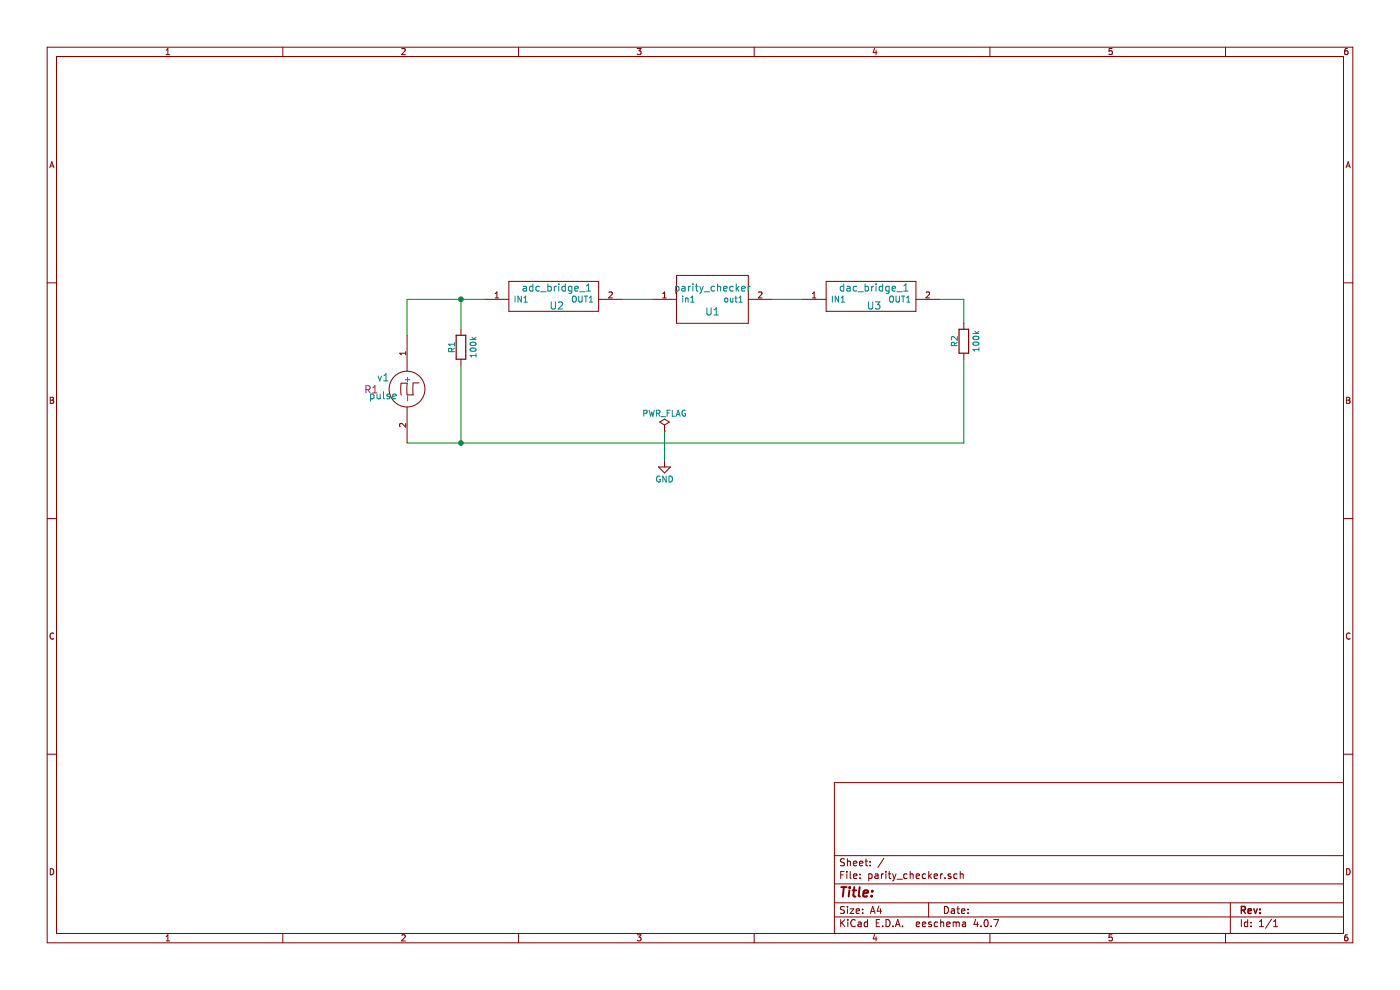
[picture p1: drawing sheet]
EESchema Schematic File Version 2
LIBS:adc-dac
LIBS:memory
LIBS:xilinx
LIBS:microcontrollers
LIBS:dsp
LIBS:microchip
LIBS:analog_switches
LIBS:motorola
LIBS:texas
LIBS:intel
LIBS:audio
LIBS:interface
LIBS:digital-audio
LIBS:philips
LIBS:display
LIBS:cypress
LIBS:siliconi
LIBS:opto
LIBS:atmel
LIBS:contrib
LIBS:power
LIBS:eSim_Plot
LIBS:transistors
LIBS:conn
LIBS:eSim_User
LIBS:regul
LIBS:74xx
LIBS:cmos4000
LIBS:eSim_Analog
LIBS:eSim_Devices
LIBS:eSim_Digital
LIBS:eSim_Hybrid
LIBS:eSim_Miscellaneous
LIBS:eSim_Power
LIBS:eSim_Sources
LIBS:eSim_Subckt
LIBS:eSim_Nghdl
EELAYER 25 0
EELAYER END
$Descr A4 11693 8268
encoding utf-8
Sheet 1 1
Title ""
Date ""
Rev ""
Comp ""
Comment1 ""
Comment2 ""
Comment3 ""
Comment4 ""
$EndDescr
$Comp
L parity_checker U1
U 1 1
P 3100 4400
F 0 "U1" H 5950 6200 60  0000 C CNN
F 1 "parity_checker" H 5950 6400 60  0000 C CNN
F 2 "" H 5950 6350 60  0000 C CNN
F 3 "" H 5950 6350 60  0000 C CNN
	1    3100 4400
	1    0    0    -1  
$EndComp
$Comp
L adc_bridge_1 U2
U 1 1
P 4650 2550
F 0 "U2" H 4650 2550 60  0000 C CNN
F 1 "adc_bridge_1" H 4650 2700 60  0000 C CNN
F 2 "" H 4650 2550 60  0000 C CNN
F 3 "" H 4650 2550 60  0000 C CNN
	1    4650 2550
	1    0    0    -1  
$EndComp
$Comp
L dac_bridge_1 U3
U 1 1
P 7300 2550
F 0 "U3" H 7300 2550 60  0000 C CNN
F 1 "dac_bridge_1" H 7300 2700 60  0000 C CNN
F 2 "" H 7300 2550 60  0000 C CNN
F 3 "" H 7300 2550 60  0000 C CNN
	1    7300 2550
	1    0    0    -1  
$EndComp
$Comp
L resistor R1
U 1 1
P 3900 2950
F 0 "R1" H 3950 3080 50  0000 C CNN
F 1 "100k" H 3950 2900 50  0000 C CNN
F 2 "" H 3950 2930 30  0000 C CNN
F 3 "" V 3950 3000 30  0000 C CNN
	1    3900 2950
	0    -1   -1   0   
$EndComp
$Comp
L resistor R2
U 1 1
P 8100 2900
F 0 "R2" H 8150 3030 50  0000 C CNN
F 1 "100k" H 8150 2850 50  0000 C CNN
F 2 "" H 8150 2880 30  0000 C CNN
F 3 "" V 8150 2950 30  0000 C CNN
	1    8100 2900
	0    -1   -1   0   
$EndComp
$Comp
L pulse v1
U 1 1
P 3400 3250
F 0 "v1" H 3200 3350 60  0000 C CNN
F 1 "pulse" H 3200 3200 60  0000 C CNN
F 2 "R1" H 3100 3250 60  0000 C CNN
F 3 "" H 3400 3250 60  0000 C CNN
	1    3400 3250
	1    0    0    -1  
$EndComp
$Comp
L PWR_FLAG #FLG01
U 1 1
P 5550 3600
F 0 "#FLG01" H 5550 3675 50  0001 C CNN
F 1 "PWR_FLAG" H 5550 3750 50  0000 C CNN
F 2 "" H 5550 3600 50  0001 C CNN
F 3 "" H 5550 3600 50  0001 C CNN
	1    5550 3600
	1    0    0    -1  
$EndComp
$Comp
L GND #PWR02
U 1 1
P 5550 3850
F 0 "#PWR02" H 5550 3600 50  0001 C CNN
F 1 "GND" H 5550 3700 50  0000 C CNN
F 2 "" H 5550 3850 50  0001 C CNN
F 3 "" H 5550 3850 50  0001 C CNN
	1    5550 3850
	1    0    0    -1  
$EndComp
Wire Wire Line
	3400 2500 3400 2800
Wire Wire Line
	5200 2500 5450 2500
Wire Wire Line
	6450 2500 6700 2500
Wire Wire Line
	8050 3700 8050 3000
Wire Wire Line
	3400 3700 8050 3700
Wire Wire Line
	5550 3600 5550 3850
Wire Wire Line
	3400 2500 4050 2500
Connection ~ 3850 2500
Wire Wire Line
	3850 3050 3850 3700
Connection ~ 3850 3700
Wire Wire Line
	3850 2500 3850 2750
Wire Wire Line
	7850 2500 8050 2500
Wire Wire Line
	8050 2500 8050 2700
$EndSCHEMATC
